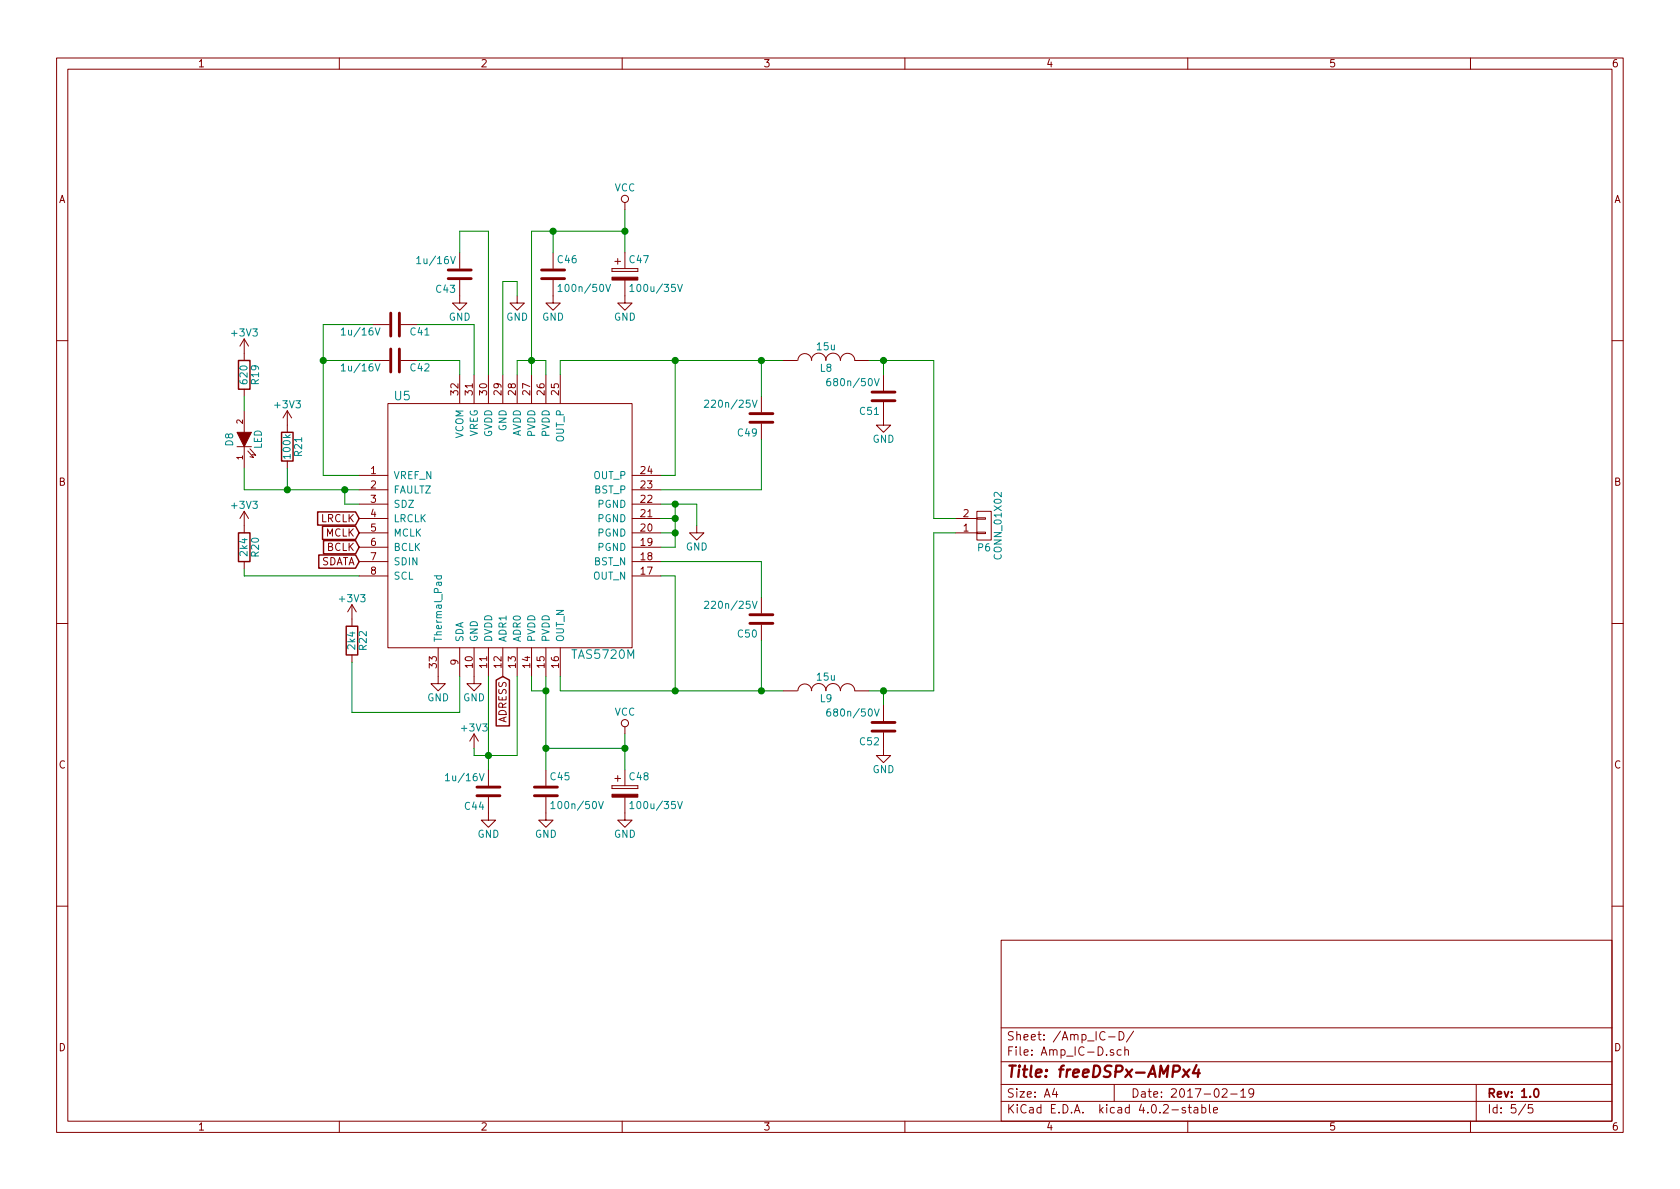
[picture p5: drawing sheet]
EESchema Schematic File Version 2
LIBS:fdsp_amplifier
LIBS:fdsp_connector
LIBS:fdsp_converter
LIBS:fdsp_device
LIBS:fdsp_digital
LIBS:fdsp_dsp
LIBS:fdsp_mechanical
LIBS:fdsp_pinhead
LIBS:fdsp_power
LIBS:fdsp_regulator
LIBS:fdsp_transistor
LIBS:power
LIBS:device
LIBS:transistors
LIBS:conn
LIBS:linear
LIBS:regul
LIBS:74xx
LIBS:cmos4000
LIBS:adc-dac
LIBS:memory
LIBS:xilinx
LIBS:microcontrollers
LIBS:dsp
LIBS:microchip
LIBS:analog_switches
LIBS:motorola
LIBS:texas
LIBS:intel
LIBS:audio
LIBS:interface
LIBS:digital-audio
LIBS:philips
LIBS:display
LIBS:cypress
LIBS:siliconi
LIBS:opto
LIBS:atmel
LIBS:contrib
LIBS:valves
LIBS:freeDSPx-AMPx4-cache
EELAYER 25 0
EELAYER END
$Descr A4 11693 8268
encoding utf-8
Sheet 5 5
Title "freeDSPx-AMPx4"
Date "2017-02-19"
Rev "1.0"
Comp ""
Comment1 ""
Comment2 ""
Comment3 ""
Comment4 ""
$EndDescr
$Comp
L TAS5720 U5
U 1 1
P 3550 3650
F 0 "U5" H 2800 4550 60  0000 C CNN
F 1 "TAS5720M" H 4200 2750 60  0000 C CNN
F 2 "fdsp_housing:VQFN-32_4x4mm_Pitch0.4mm" H 3200 2700 60  0001 C CNN
F 3 "http://www.ti.com/lit/ds/symlink/tas5720m.pdf" H 3200 2700 60  0001 C CNN
F 4 "595-TAS5720MRSMT" H 3550 3650 60  0001 C CNN "Mouser_Part_No"
	1    3550 3650
	1    0    0    -1  
$EndComp
Wire Wire Line
	4600 3500 4850 3500
Wire Wire Line
	4700 3500 4700 3800
Wire Wire Line
	4700 3600 4600 3600
Wire Wire Line
	4700 3700 4600 3700
Connection ~ 4700 3600
Wire Wire Line
	4700 3800 4600 3800
Connection ~ 4700 3700
$Comp
L GND #PWR077
U 1 1
P 4850 3650
F 0 "#PWR077" H 4850 3400 50  0001 C CNN
F 1 "GND" H 4850 3500 50  0000 C CNN
F 2 "" H 4850 3650 60  0000 C CNN
F 3 "" H 4850 3650 60  0000 C CNN
	1    4850 3650
	1    0    0    -1  
$EndComp
Wire Wire Line
	4850 3500 4850 3650
Connection ~ 4700 3500
$Comp
L GND #PWR078
U 1 1
P 3300 4700
F 0 "#PWR078" H 3300 4450 50  0001 C CNN
F 1 "GND" H 3300 4550 50  0000 C CNN
F 2 "" H 3300 4700 60  0000 C CNN
F 3 "" H 3300 4700 60  0000 C CNN
	1    3300 4700
	1    0    0    -1  
$EndComp
Wire Wire Line
	3600 2500 3800 2500
Wire Wire Line
	3700 1600 3700 2600
Wire Wire Line
	3800 2500 3800 2600
Connection ~ 3700 2500
$Comp
L C C46
U 1 1
P 3850 1900
F 0 "C46" H 3875 2000 50  0000 L CNN
F 1 "100n/50V" H 3875 1800 50  0000 L CNN
F 2 "fdsp_capacitor:C_0603" H 3888 1750 30  0001 C CNN
F 3 "http://www.murata.com/products/catalog/pdf/c02e.pdf" H 3850 1900 60  0001 C CNN
F 4 "81-GRM39X104K50D" H 3850 1900 60  0001 C CNN "Mouser_Part_No"
	1    3850 1900
	1    0    0    -1  
$EndComp
$Comp
L GND #PWR079
U 1 1
P 3850 2050
F 0 "#PWR079" H 3850 1800 50  0001 C CNN
F 1 "GND" H 3850 1900 50  0000 C CNN
F 2 "" H 3850 2050 60  0000 C CNN
F 3 "" H 3850 2050 60  0000 C CNN
	1    3850 2050
	1    0    0    -1  
$EndComp
$Comp
L GND #PWR080
U 1 1
P 4350 2050
F 0 "#PWR080" H 4350 1800 50  0001 C CNN
F 1 "GND" H 4350 1900 50  0000 C CNN
F 2 "" H 4350 2050 60  0000 C CNN
F 3 "" H 4350 2050 60  0000 C CNN
	1    4350 2050
	1    0    0    -1  
$EndComp
Wire Wire Line
	4350 1450 4350 1750
Connection ~ 3850 1600
Wire Wire Line
	3900 2600 3900 2500
Wire Wire Line
	3900 2500 5450 2500
Wire Wire Line
	4700 2500 4700 3300
Wire Wire Line
	4700 3300 4600 3300
Wire Wire Line
	3900 4700 3900 4800
Wire Wire Line
	3900 4800 5450 4800
Wire Wire Line
	4700 4800 4700 4000
Wire Wire Line
	4700 4000 4600 4000
$Comp
L C C49
U 1 1
P 5300 2900
F 0 "C49" H 5325 3000 50  0000 L CNN
F 1 "220n/25V" H 5325 2800 50  0000 L CNN
F 2 "fdsp_capacitor:C_0603" H 5338 2750 30  0001 C CNN
F 3 "http://www.murata.com/products/catalog/pdf/c02e.pdf" H 5300 2900 60  0001 C CNN
F 4 "81-GRM18R71E223KA01J" H 5300 2900 60  0001 C CNN "Mouser_Part_No"
	1    5300 2900
	-1   0    0    1   
$EndComp
Wire Wire Line
	4600 3400 5300 3400
Wire Wire Line
	4600 3900 5300 3900
Text GLabel 2500 3800 0    51   Input ~ 0
BCLK
Text GLabel 2500 3900 0    51   Input ~ 0
SDATA
Text GLabel 2500 3700 0    51   Input ~ 0
MCLK
Text GLabel 2500 3600 0    51   Input ~ 0
LRCLK
$Comp
L +3V3 #PWR081
U 1 1
P 3300 5200
F 0 "#PWR081" H 3300 5050 50  0001 C CNN
F 1 "+3V3" H 3300 5340 50  0000 C CNN
F 2 "" H 3300 5200 60  0000 C CNN
F 3 "" H 3300 5200 60  0000 C CNN
	1    3300 5200
	1    0    0    -1  
$EndComp
Wire Wire Line
	3400 4700 3400 5350
Connection ~ 3400 5250
$Comp
L GND #PWR082
U 1 1
P 3400 5650
F 0 "#PWR082" H 3400 5400 50  0001 C CNN
F 1 "GND" H 3400 5500 50  0000 C CNN
F 2 "" H 3400 5650 60  0000 C CNN
F 3 "" H 3400 5650 60  0000 C CNN
	1    3400 5650
	1    0    0    -1  
$EndComp
Wire Wire Line
	3700 4700 3700 4800
Wire Wire Line
	3700 4800 3800 4800
Wire Wire Line
	3800 4700 3800 5350
$Comp
L GND #PWR083
U 1 1
P 3800 5650
F 0 "#PWR083" H 3800 5400 50  0001 C CNN
F 1 "GND" H 3800 5500 50  0000 C CNN
F 2 "" H 3800 5650 60  0000 C CNN
F 3 "" H 3800 5650 60  0000 C CNN
	1    3800 5650
	1    0    0    -1  
$EndComp
$Comp
L GND #PWR084
U 1 1
P 4350 5650
F 0 "#PWR084" H 4350 5400 50  0001 C CNN
F 1 "GND" H 4350 5500 50  0000 C CNN
F 2 "" H 4350 5650 60  0000 C CNN
F 3 "" H 4350 5650 60  0000 C CNN
	1    4350 5650
	1    0    0    -1  
$EndComp
Wire Wire Line
	4350 5100 4350 5350
Connection ~ 3800 5200
Connection ~ 3800 4800
Wire Wire Line
	3800 5200 4350 5200
$Comp
L VCC #PWR085
U 1 1
P 4350 1450
F 0 "#PWR085" H 4350 1300 50  0001 C CNN
F 1 "VCC" H 4350 1600 50  0000 C CNN
F 2 "" H 4350 1450 60  0000 C CNN
F 3 "" H 4350 1450 60  0000 C CNN
	1    4350 1450
	1    0    0    -1  
$EndComp
$Comp
L VCC #PWR086
U 1 1
P 4350 5100
F 0 "#PWR086" H 4350 4950 50  0001 C CNN
F 1 "VCC" H 4350 5250 50  0000 C CNN
F 2 "" H 4350 5100 60  0000 C CNN
F 3 "" H 4350 5100 60  0000 C CNN
	1    4350 5100
	1    0    0    -1  
$EndComp
Connection ~ 4350 5200
Wire Wire Line
	3850 1750 3850 1600
Connection ~ 4350 1600
Wire Wire Line
	3600 5250 3300 5250
Wire Wire Line
	3300 5250 3300 5200
$Comp
L GND #PWR087
U 1 1
P 3050 4700
F 0 "#PWR087" H 3050 4450 50  0001 C CNN
F 1 "GND" H 3050 4550 50  0000 C CNN
F 2 "" H 3050 4700 60  0000 C CNN
F 3 "" H 3050 4700 60  0000 C CNN
	1    3050 4700
	1    0    0    -1  
$EndComp
Wire Wire Line
	2250 3300 2500 3300
Wire Wire Line
	2250 2250 2250 3300
Wire Wire Line
	2250 2500 2600 2500
Wire Wire Line
	3200 2600 3200 2500
Wire Wire Line
	3200 2500 2900 2500
Wire Wire Line
	3300 2600 3300 2250
Wire Wire Line
	3300 2250 2900 2250
Wire Wire Line
	2250 2250 2600 2250
Connection ~ 2250 2500
Wire Wire Line
	3600 2600 3600 2500
Wire Wire Line
	3700 1600 4350 1600
$Comp
L C C43
U 1 1
P 3200 1900
F 0 "C43" H 3225 2000 50  0000 L CNN
F 1 "1u/16V" H 3225 1800 50  0000 L CNN
F 2 "fdsp_capacitor:C_0603" H 3238 1750 30  0001 C CNN
F 3 "http://www.murata.com/products/catalog/pdf/c02e.pdf" H 3200 1900 60  0001 C CNN
F 4 "81-GRM188R71C105KE5D" H 3200 1900 60  0001 C CNN "Mouser_Part_No"
	1    3200 1900
	-1   0    0    1   
$EndComp
Wire Wire Line
	3500 1950 3500 2600
Wire Wire Line
	3400 1600 3400 2600
$Comp
L L L8
U 1 1
P 5750 2500
F 0 "L8" V 5700 2500 50  0000 C CNN
F 1 "15u" V 5850 2500 50  0000 C CNN
F 2 "fdsp_inductor:Choke_SMD_6.0x6.0" H 5750 2500 60  0001 C CNN
F 3 "http://www.mouser.com/ds/2/281/product-1023288.pdf" H 5750 2500 60  0001 C CNN
F 4 "81-1264EY-150MP3" V 5750 2500 60  0001 C CNN "Mouser_Part_No"
	1    5750 2500
	0    -1   -1   0   
$EndComp
$Comp
L C C51
U 1 1
P 6150 2750
F 0 "C51" H 6175 2850 50  0000 L CNN
F 1 "680n/50V" H 6175 2650 50  0000 L CNN
F 2 "fdsp_capacitor:C_1206" H 6188 2600 30  0001 C CNN
F 3 "http://www.murata.com/products/catalog/pdf/c03e.pdf" H 6150 2750 60  0001 C CNN
F 4 "81-GCM31CR71H684KA7L" H 6150 2750 60  0001 C CNN "Mouser_Part_No"
	1    6150 2750
	-1   0    0    1   
$EndComp
Wire Wire Line
	6050 2500 6500 2500
Wire Wire Line
	6150 2500 6150 2600
Wire Wire Line
	6500 4800 6050 4800
Wire Wire Line
	6150 4800 6150 4900
$Comp
L GND #PWR088
U 1 1
P 6150 2900
F 0 "#PWR088" H 6150 2650 50  0001 C CNN
F 1 "GND" H 6150 2750 50  0000 C CNN
F 2 "" H 6150 2900 60  0000 C CNN
F 3 "" H 6150 2900 60  0000 C CNN
	1    6150 2900
	1    0    0    -1  
$EndComp
$Comp
L GND #PWR089
U 1 1
P 6150 5200
F 0 "#PWR089" H 6150 4950 50  0001 C CNN
F 1 "GND" H 6150 5050 50  0000 C CNN
F 2 "" H 6150 5200 60  0000 C CNN
F 3 "" H 6150 5200 60  0000 C CNN
	1    6150 5200
	1    0    0    -1  
$EndComp
$Comp
L CP C47
U 1 1
P 4350 1900
F 0 "C47" H 4375 2000 50  0000 L CNN
F 1 "100u/35V" H 4375 1800 50  0000 L CNN
F 2 "fdsp_capacitor:C_Radial_D8_L11.5_P3.5" H 4388 1750 30  0001 C CNN
F 3 "http://www.mouser.com/ds/2/315/ABA0000C1012-947489.pdf" H 4350 1900 60  0001 C CNN
F 4 "667-EEU-FC1V101" H 4350 1900 60  0001 C CNN "Mouser_Part_No"
	1    4350 1900
	1    0    0    -1  
$EndComp
Text GLabel 3500 4700 3    51   Input ~ 0
ADRESS
Wire Wire Line
	2500 3500 2400 3500
Wire Wire Line
	2400 3500 2400 3400
Connection ~ 2400 3400
$Comp
L R R21
U 1 1
P 2000 3100
F 0 "R21" V 2080 3100 50  0000 C CNN
F 1 "100k" V 2000 3100 50  0000 C CNN
F 2 "fdsp_resistor:R_0603" V 1930 3100 30  0001 C CNN
F 3 "http://www.mouser.com/ds/2/427/dcrcwe3-109170.pdf" H 2000 3100 30  0001 C CNN
F 4 "71-CRCW0603-100K-E3" V 2000 3100 60  0001 C CNN "Mouser_Part_No"
	1    2000 3100
	1    0    0    -1  
$EndComp
$Comp
L LED D8
U 1 1
P 1700 3050
F 0 "D8" H 1700 3150 50  0000 C CNN
F 1 "LED" H 1700 2950 50  0000 C CNN
F 2 "fdsp_capacitor:C_0603" H 1700 3050 60  0001 C CNN
F 3 "http://www.mouser.com/ds/2/445/150060RS75000-368563.pdf" H 1700 3050 60  0001 C CNN
F 4 "710-150080RS75000" H 1700 3050 60  0001 C CNN "Mouser_Part_No"
	1    1700 3050
	0    -1   -1   0   
$EndComp
$Comp
L R R19
U 1 1
P 1700 2600
F 0 "R19" V 1780 2600 50  0000 C CNN
F 1 "620" V 1700 2600 50  0000 C CNN
F 2 "fdsp_resistor:R_0603" V 1630 2600 30  0001 C CNN
F 3 "http://www.mouser.com/ds/2/427/dcrcwe3-109170.pdf" H 1700 2600 30  0001 C CNN
F 4 "71-CRCW0603-620-E3" V 1700 2600 60  0001 C CNN "Mouser_Part_No"
	1    1700 2600
	1    0    0    -1  
$EndComp
Wire Wire Line
	1700 3400 2500 3400
Wire Wire Line
	2000 3400 2000 3250
Wire Wire Line
	1700 3400 1700 3250
Connection ~ 2000 3400
Wire Wire Line
	1700 2850 1700 2750
$Comp
L +3V3 #PWR090
U 1 1
P 2000 2950
F 0 "#PWR090" H 2000 2800 50  0001 C CNN
F 1 "+3V3" H 2000 3090 50  0000 C CNN
F 2 "" H 2000 2950 60  0000 C CNN
F 3 "" H 2000 2950 60  0000 C CNN
	1    2000 2950
	1    0    0    -1  
$EndComp
$Comp
L +3V3 #PWR091
U 1 1
P 1700 2450
F 0 "#PWR091" H 1700 2300 50  0001 C CNN
F 1 "+3V3" H 1700 2590 50  0000 C CNN
F 2 "" H 1700 2450 60  0000 C CNN
F 3 "" H 1700 2450 60  0000 C CNN
	1    1700 2450
	1    0    0    -1  
$EndComp
$Comp
L R R20
U 1 1
P 1700 3800
F 0 "R20" V 1780 3800 50  0000 C CNN
F 1 "2k4" V 1700 3800 50  0000 C CNN
F 2 "fdsp_resistor:R_0603" V 1630 3800 30  0001 C CNN
F 3 "http://www.mouser.com/ds/2/427/dcrcwe3-109170.pdf" H 1700 3800 30  0001 C CNN
F 4 "71-CRCW0603-2.4K-E3" V 1700 3800 60  0001 C CNN "Mouser_Part_No"
	1    1700 3800
	1    0    0    -1  
$EndComp
$Comp
L +3V3 #PWR092
U 1 1
P 1700 3650
F 0 "#PWR092" H 1700 3500 50  0001 C CNN
F 1 "+3V3" H 1700 3790 50  0000 C CNN
F 2 "" H 1700 3650 60  0000 C CNN
F 3 "" H 1700 3650 60  0000 C CNN
	1    1700 3650
	1    0    0    -1  
$EndComp
$Comp
L +3V3 #PWR093
U 1 1
P 2450 4300
F 0 "#PWR093" H 2450 4150 50  0001 C CNN
F 1 "+3V3" H 2450 4440 50  0000 C CNN
F 2 "" H 2450 4300 60  0000 C CNN
F 3 "" H 2450 4300 60  0000 C CNN
	1    2450 4300
	1    0    0    -1  
$EndComp
Wire Wire Line
	1700 4000 2500 4000
Wire Wire Line
	1700 4000 1700 3950
Wire Wire Line
	3200 4700 3200 4950
Wire Wire Line
	2450 4950 2450 4600
$Comp
L GND #PWR094
U 1 1
P 3200 2050
F 0 "#PWR094" H 3200 1800 50  0001 C CNN
F 1 "GND" H 3200 1900 50  0000 C CNN
F 2 "" H 3200 2050 60  0000 C CNN
F 3 "" H 3200 2050 60  0000 C CNN
	1    3200 2050
	1    0    0    -1  
$EndComp
Wire Wire Line
	3400 1600 3200 1600
Wire Wire Line
	3200 1600 3200 1750
$Comp
L GND #PWR095
U 1 1
P 3600 2050
F 0 "#PWR095" H 3600 1800 50  0001 C CNN
F 1 "GND" H 3600 1900 50  0000 C CNN
F 2 "" H 3600 2050 60  0000 C CNN
F 3 "" H 3600 2050 60  0000 C CNN
	1    3600 2050
	1    0    0    -1  
$EndComp
Wire Wire Line
	3500 1950 3600 1950
Wire Wire Line
	3600 1950 3600 2050
$Comp
L CONN_01X02 P6
U 1 1
P 6850 3650
F 0 "P6" H 6850 3800 50  0000 C CNN
F 1 "CONN_01X02" V 6950 3650 50  0000 C CNN
F 2 "fdsp_connector:RIACON101-2" H 6850 3650 60  0001 C CNN
F 3 "http://www.mouser.com/ds/2/418/NG_CD_796911_B2-715370.pdf" H 6850 3650 60  0001 C CNN
F 4 "571-796911-2" H 6850 3650 60  0001 C CNN "Mouser_Part_No"
	1    6850 3650
	1    0    0    1   
$EndComp
Wire Wire Line
	6500 3600 6650 3600
Connection ~ 6150 2500
Wire Wire Line
	6500 3700 6650 3700
Connection ~ 6150 4800
Wire Wire Line
	6500 2500 6500 3600
Wire Wire Line
	6500 3700 6500 4800
$Comp
L C C52
U 1 1
P 6150 5050
F 0 "C52" H 6175 5150 50  0000 L CNN
F 1 "680n/50V" H 6175 4950 50  0000 L CNN
F 2 "fdsp_capacitor:C_1206" H 6188 4900 30  0001 C CNN
F 3 "http://www.murata.com/products/catalog/pdf/c03e.pdf" H 6150 5050 60  0001 C CNN
F 4 "81-GCM31CR71H684KA7L" H 6150 5050 60  0001 C CNN "Mouser_Part_No"
	1    6150 5050
	-1   0    0    1   
$EndComp
$Comp
L L L9
U 1 1
P 5750 4800
F 0 "L9" V 5700 4800 50  0000 C CNN
F 1 "15u" V 5850 4800 50  0000 C CNN
F 2 "fdsp_inductor:Choke_SMD_6.0x6.0" H 5750 4800 60  0001 C CNN
F 3 "http://www.mouser.com/ds/2/281/product-1023288.pdf" H 5750 4800 60  0001 C CNN
F 4 "81-1264EY-150MP3" V 5750 4800 60  0001 C CNN "Mouser_Part_No"
	1    5750 4800
	0    -1   -1   0   
$EndComp
$Comp
L C C50
U 1 1
P 5300 4300
F 0 "C50" H 5325 4400 50  0000 L CNN
F 1 "220n/25V" H 5325 4200 50  0000 L CNN
F 2 "fdsp_capacitor:C_0603" H 5338 4150 30  0001 C CNN
F 3 "http://www.murata.com/products/catalog/pdf/c02e.pdf" H 5300 4300 60  0001 C CNN
F 4 "81-GRM18R71E223KA01J" H 5300 4300 60  0001 C CNN "Mouser_Part_No"
	1    5300 4300
	-1   0    0    1   
$EndComp
$Comp
L C C41
U 1 1
P 2750 2250
F 0 "C41" V 2775 2350 50  0000 L TNN
F 1 "1u/16V" V 2775 2150 50  0000 R TNN
F 2 "fdsp_capacitor:C_0603" H 2788 2100 30  0001 C CNN
F 3 "http://www.murata.com/products/catalog/pdf/c02e.pdf" H 2750 2250 60  0001 C CNN
F 4 "81-GRM188R71C105KE5D" H 2750 2250 60  0001 C CNN "Mouser_Part_No"
	1    2750 2250
	0    1    1    0   
$EndComp
$Comp
L C C44
U 1 1
P 3400 5500
F 0 "C44" H 3425 5600 50  0000 L CNN
F 1 "1u/16V" H 3425 5400 50  0000 L CNN
F 2 "fdsp_capacitor:C_0603" H 3438 5350 30  0001 C CNN
F 3 "http://www.murata.com/products/catalog/pdf/c02e.pdf" H 3400 5500 60  0001 C CNN
F 4 "81-GRM188R71C105KE5D" H 3400 5500 60  0001 C CNN "Mouser_Part_No"
	1    3400 5500
	-1   0    0    1   
$EndComp
$Comp
L C C45
U 1 1
P 3800 5500
F 0 "C45" H 3825 5600 50  0000 L CNN
F 1 "100n/50V" H 3825 5400 50  0000 L CNN
F 2 "fdsp_capacitor:C_0603" H 3838 5350 30  0001 C CNN
F 3 "http://www.murata.com/products/catalog/pdf/c02e.pdf" H 3800 5500 60  0001 C CNN
F 4 "81-GRM39X104K50D" H 3800 5500 60  0001 C CNN "Mouser_Part_No"
	1    3800 5500
	1    0    0    -1  
$EndComp
$Comp
L R R22
U 1 1
P 2450 4450
F 0 "R22" V 2530 4450 50  0000 C CNN
F 1 "2k4" V 2450 4450 50  0000 C CNN
F 2 "fdsp_resistor:R_0603" V 2380 4450 30  0001 C CNN
F 3 "http://www.mouser.com/ds/2/427/dcrcwe3-109170.pdf" H 2450 4450 30  0001 C CNN
F 4 "71-CRCW0603-2.4K-E3" V 2450 4450 60  0001 C CNN "Mouser_Part_No"
	1    2450 4450
	1    0    0    -1  
$EndComp
$Comp
L CP C48
U 1 1
P 4350 5500
F 0 "C48" H 4375 5600 50  0000 L CNN
F 1 "100u/35V" H 4375 5400 50  0000 L CNN
F 2 "fdsp_capacitor:C_Radial_D8_L11.5_P3.5" H 4388 5350 30  0001 C CNN
F 3 "http://www.mouser.com/ds/2/315/ABA0000C1012-947489.pdf" H 4350 5500 60  0001 C CNN
F 4 "667-EEU-FC1V101" H 4350 5500 60  0001 C CNN "Mouser_Part_No"
	1    4350 5500
	1    0    0    -1  
$EndComp
$Comp
L C C42
U 1 1
P 2750 2500
F 0 "C42" V 2775 2600 50  0000 L TNN
F 1 "1u/16V" V 2775 2400 50  0000 R TNN
F 2 "fdsp_capacitor:C_0603" H 2788 2350 30  0001 C CNN
F 3 "http://www.murata.com/products/catalog/pdf/c02e.pdf" H 2750 2500 60  0001 C CNN
F 4 "81-GRM188R71C105KE5D" H 2750 2500 60  0001 C CNN "Mouser_Part_No"
	1    2750 2500
	0    1    1    0   
$EndComp
Wire Wire Line
	3200 4950 2450 4950
Connection ~ 4700 2500
Connection ~ 4700 4800
Wire Wire Line
	5300 3400 5300 3050
Wire Wire Line
	5300 3900 5300 4150
Wire Wire Line
	5300 4450 5300 4800
Connection ~ 5300 4800
Wire Wire Line
	5300 2750 5300 2500
Connection ~ 5300 2500
Wire Wire Line
	3600 4700 3600 5250
$EndSCHEMATC
